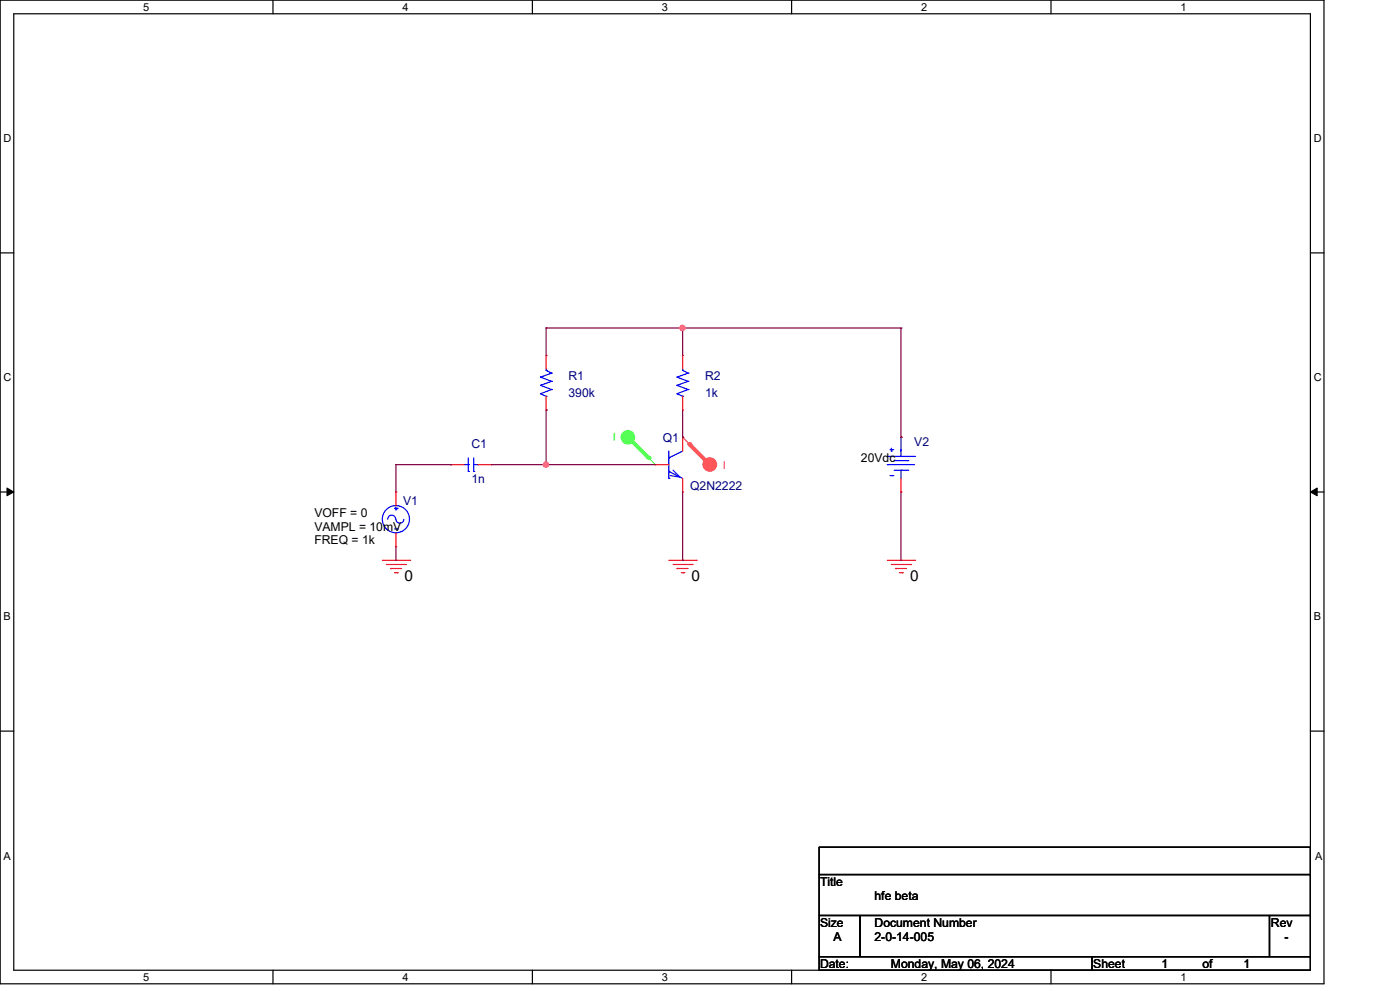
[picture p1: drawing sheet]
<svg xmlns="http://www.w3.org/2000/svg" width="297mm" height="210mm" viewBox="0 0 297 210" stroke-linecap="round" stroke-linejoin="round" font-family="sans-serif">
<g fill="none" stroke="#000" stroke-width=".25">
<path d="M0 0h280.6v208.4h-280.6zM2.9 2.9h274.8v202.6h-274.8zM57.8 0v2.9M112.8 0v2.9M167.8 0v2.9M222.7 0v2.9M0 53.6h2.9M277.7 53.6h2.9M0 104.2h2.9M277.7 104.2h2.9M0 154.9h2.9M277.7 154.9h2.9"/>
<path d="M173.6 179.4h104.1v5.8h-104.1zM173.6 185.2h104.1v8.7h-104.1zM173.6 193.9h8.7v8.7h-8.7zM182.3 193.9h86.7v8.7h-86.7zM269 193.9h8.7v8.7h-8.7zM57.8 205.5v2.9M112.8 205.5v2.9M167.8 205.5v2.9M173.6 202.6h57.8v2.9h-57.8zM222.7 205.5v2.9M231.4 202.6h46.3v2.9h-46.3z"/>
</g>
<path d="M1.5 103.4l1.4 .8-1.4 .8zM277.7 104.2l1.4-.8v1.6z" fill="#000" stroke="#000" stroke-width=".21"/>
<g fill="none" stroke="#f00" stroke-width=".25">
<path d="M81 118.7h5.8M81.9 119.6h4M85.9 119.6h.1M86.8 118.7h.1M141.7 118.7h5.8M142.6 119.6h4.1M146.7 119.6h.1M147.5 118.7h.1M188.1 118.7h5.7M188.9 119.6h4.1M193 119.6h.1M193.8 118.7h.1"/>
<path d="M82.8 120.4h.1M82.8 120.4h2.3M83.6 121.3h.6M84.2 121.3h.1M143.5 120.4h.1M143.5 120.4h2.3M144.4 121.3h.5M144.9 121.3h.1M189.8 120.4h.1M189.8 120.4h2.3M190.6 121.3h.6M191.2 121.3h.1"/>
</g>
<circle cx="133" cy="92.6" r="1.43" fill="#5f5" stroke="#5f5" stroke-width=".25"/>
<path d="M133.1 92.6l5.8 5.8M138.9 98.4h.1" fill="none" stroke="#5f5" stroke-width=".25"/>
<path d="M133.1 92.6l4.3 4.4" fill="none" stroke="#5f5" stroke-width=".85"/>
<circle cx="137.4" cy="97" r=".42" fill="#5f5"/>
<circle cx="150.4" cy="98.4" r="1.43" fill="#f55" stroke="#f55" stroke-width=".25"/>
<path d="M144.7 92.6h.1M144.7 92.6l5.7 5.8" fill="none" stroke="#f55" stroke-width=".25"/>
<path d="M146.1 94.1l4.3 4.3" fill="none" stroke="#f55" stroke-width=".85"/>
<circle cx="146.1" cy="94.1" r=".42" fill="#f55"/>
<g fill="none" stroke="#00f" stroke-width=".25">
<path d="M114.6 79.9h.1M114.6 79.9l2.3 .9M115.7 78.4h.1M115.7 78.4l1.2 .6M115.7 78.1v.3M116.9 79h.1M116.9 79l-2.3 .9M143.5 79.9h.1M143.5 79.9l2.3 .9M144.7 78.4h.1M144.7 78.4l1.1 .6M144.7 78.1v.3"/>
<path d="M145.8 79h.1M145.8 79l-2.3 .9M98.4 98.4h.8M99.2 99.9h.1M99.2 98.4h.1M99.2 97v2.9M100.4 99.9h.1M100.4 97v2.9M100.4 98.4h.9M101.3 98.4h.1M114.6 81.6h.1M114.6 83.4h.1"/>
<path d="M114.6 81.6l2.3 .9M114.6 83.4l1.1 .5M115.7 83.9h.1M116.9 80.8h.1M116.9 82.5h.1M116.9 80.8l-2.3 .8M116.9 82.5l-2.3 .9M141.7 97h.1M141.7 99.9h.1M141.7 99.9l3 1.4M141.7 95.5v5.8M142.6 99.6l1.5 1.4-2.1-.3"/>
<path d="M143.5 81.6h.1M143.5 83.4h.1M143.5 81.6l2.3 .9M143.5 83.4l1.2 .5M144.7 83.9h.1M144.7 95.5l-3 1.5M145.8 80.8h.1M145.8 82.5h.1M145.8 80.8l-2.3 .8M145.8 82.5l-2.3 .9M188.1 98.4h.1M188.1 98.4h5.7"/>
<path d="M188.1 96.7h5.7M188.6 95.2h.6M188.9 95.5h.1M188.9 94.9v.6M189.2 95.2h.1M189.5 97.6h2.9M189.5 99.6h2.9M190.9 96.7h.1M190.9 99.6h.1M190.9 92.6h.1M190.9 92.6v4.1M190.9 99.6v1.7"/>
<path d="M192.4 97.6h.1M192.4 99.6h.1M193.8 96.7h.1M83.6 112h.6M83.6 107.7h.6M83.9 110a.85 .85 0 0 0-.9-.9 .85 .85 0 0 0-.8 .9M83.9 108h.1M83.9 107.4v.6M84.2 112h.1M84.2 107.7h.1M85.6 110a.85 .85 0 0 1-.9 .8 .85 .85 0 0 1-.8-.8M141.7 101.3h.1"/>
<path d="M188.6 100.7h.6M189.2 100.7h.1"/>
<circle cx="83.9" cy="110" r="2.88"/>
</g>
<g fill="none" stroke="#f00" stroke-width=".25">
<path d="M115.7 75.3h.1M115.7 75.3v2.8M144.7 75.3h.1M144.7 75.3v2.8M95.5 98.4h.1M95.5 98.4h2.9M101.3 98.4h2.9M104.2 98.4h.1M115.7 86.9h.1M115.7 83.9v3M138.9 98.4h.1M138.9 98.4h2.8"/>
<path d="M144.7 86.9h.1M144.7 92.6h.1M144.7 83.9v3M144.7 92.6v2.9M190.9 92.6h.1M83.9 104.2h.1M83.9 115.8h.1M83.9 104.2v2.9M83.9 112.9v2.9M144.7 104.2h.1M144.7 101.3v2.9M190.9 104.2h.1"/>
<path d="M190.9 101.3v2.9"/>
</g>
<g fill="none" stroke="#800040" stroke-width=".25">
<path d="M115.7 69.5h.1M115.7 69.5v5.8M115.7 69.5h75.2M144.7 69.5h.1M144.7 69.5v5.8M190.9 69.5h.1M190.9 69.5v23.1M83.9 98.4h.1M83.9 98.4h11.6M83.9 98.4v5.8M95.5 98.4h.1M104.2 98.4h34.7"/>
<path d="M115.7 98.4h.1M115.7 86.9h.1M115.7 86.9v11.5M144.7 92.6h.1M144.7 86.9v5.7M190.9 92.6h.1M83.9 118.7h.1M83.9 115.8v2.9M144.7 118.7h.1M144.7 104.2v14.5M190.9 118.7h.1M190.9 104.2v14.5"/>
</g>
<g fill="#f0f" stroke="#f0f" stroke-width=".25">
<circle cx="144.6" cy="69.5" r=".55"/>
<circle cx="115.7" cy="98.4" r=".55"/>
</g>
<g font-size="3.2">
<text x="85.7" y="123">0</text>
<text x="146.6" y="123">0</text>
<text x="192.9" y="123">0</text>
</g>
<g font-size="2.6" fill="#000080">
<text x="120.5" y="80.5">R1</text>
<text x="120.5" y="84">390k</text>
<text x="149.4" y="80.5">R2</text>
<text x="149.4" y="84">1k</text>
<text x="99.9" y="95">C1</text>
<text x="140.5" y="93.6">Q1</text>
<text x="193.8" y="94.4">V2</text>
<text x="85.4" y="106.9">V1</text>
<text x="99.9" y="102.2">1n</text>
<text x="146.3" y="103.7">Q2N2222</text>
</g>
<g font-size="2.6">
<text x="182.5" y="97.9">20Vdc</text>
<text x="66.6" y="112.4">VAMPL = 10mV</text>
<text x="66.6" y="109.5">VOFF = 0</text>
<text x="66.6" y="115.3">FREQ = 1k</text>
<text x="173.8" y="187.7">Title</text>
<text x="185.3" y="190.6">hfe beta</text>
<text x="173.8" y="196.3">Size</text>
<text x="185.3" y="196.3">Document Number</text>
<text x="269.3" y="196.3">Rev</text>
<text x="176.7" y="199.3">A</text>
<text x="185.3" y="199.3">2-0-14-005</text>
<text x="272.2" y="199.3">-</text>
<text x="173.8" y="205.1">Date:</text>
<text x="188.8" y="205.1">Monday, May 06, 2024</text>
<text x="231.7" y="205.1">Sheet</text>
<text x="246.2" y="205.1">1</text>
<text x="254.8" y="205.1">of</text>
<text x="263.5" y="205.1">1</text>
</g>
<g font-size="2.3">
<text x="30.4" y="2.2">5</text>
<text x="85.3" y="2.2">4</text>
<text x="140.3" y="2.2">3</text>
<text x="195.2" y="2.2">2</text>
<text x="250.2" y="2.2">1</text>
<text x=".8" y="30.1">D</text>
<text x="278.4" y="30.1">D</text>
<text x=".8" y="80.8">C</text>
<text x="278.4" y="80.8">C</text>
<text x=".8" y="131.4">B</text>
<text x="278.4" y="131.4">B</text>
<text x=".8" y="182.2">A</text>
<text x="278.7" y="182.2">A</text>
<text x="30.4" y="207.7">5</text>
<text x="85.3" y="207.7">4</text>
<text x="140.3" y="207.7">3</text>
<text x="195.2" y="207.7">2</text>
<text x="250.2" y="207.7">1</text>
</g>
<text font-size="2.3" fill="#5f5" x="130.6" y="91.8" transform="rotate(180 130.6 91.8)">I</text>
<text font-size="2.3" fill="#f55" x="153.2" y="99.4">I</text>
</svg>
